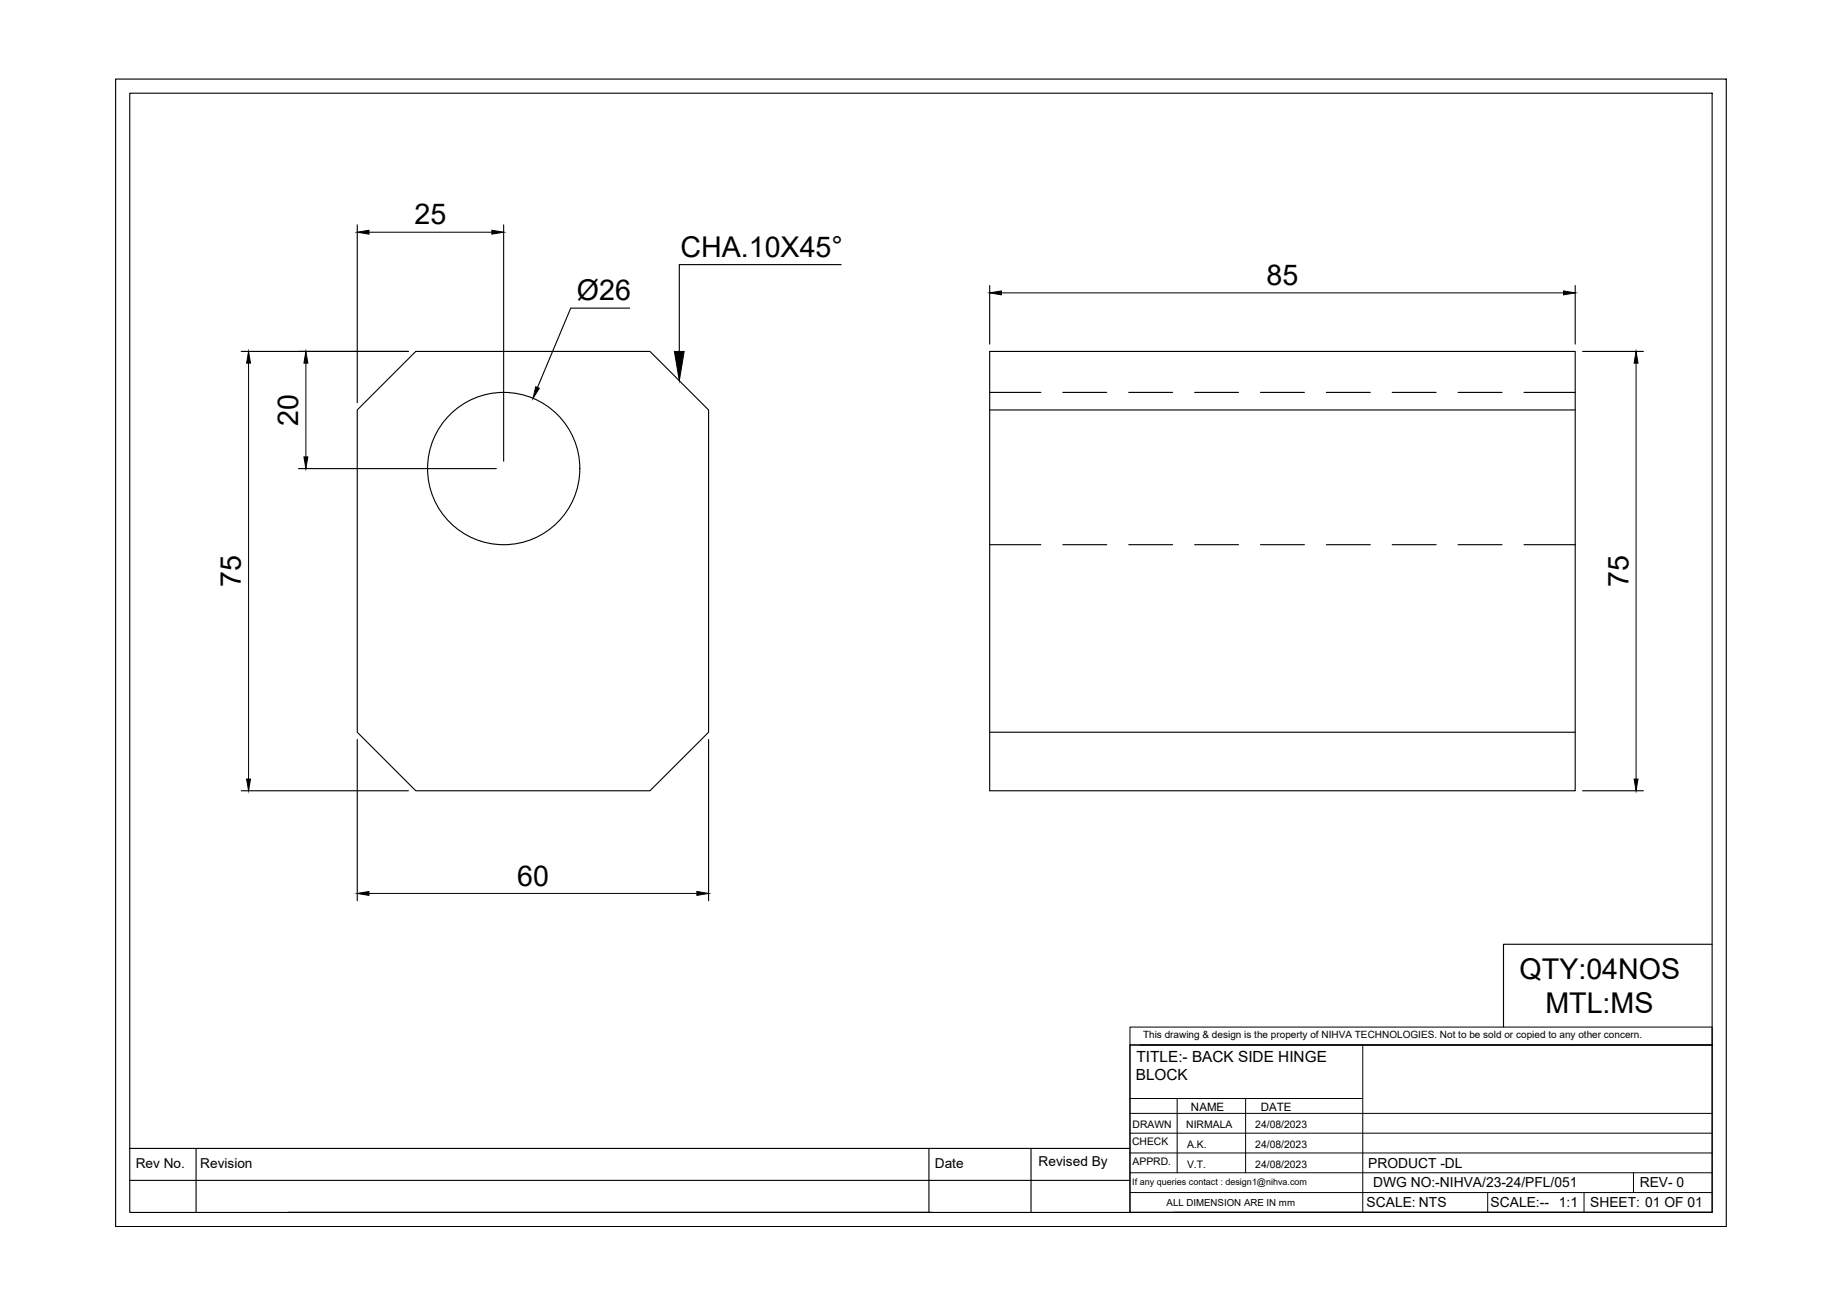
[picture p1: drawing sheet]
<svg xmlns="http://www.w3.org/2000/svg" width="420mm" height="297mm" viewBox="0 0 420 297" stroke-linecap="round" stroke-linejoin="round" font-family="sans-serif">
<!-- layer: 0 -->
<g fill="none" stroke="#000" stroke-width=".25">
<path d="M26.3 18h367v261.4h-367zM29.6 21.2h360.5v255h-360.5zM81.4 51.2v40.5M114.8 51.2v53.9M143.5 70.2h-13.5l-7.5 18.1M191.7 60.3h-36.9v19.8M225.5 65v13.4M358.9 65v13.4M55 80.1h38.1M94.7 80.1h53.4l13.4 13.3v73.4l-13.4 13.3h-53.4l-13.3-13.3v-73.4zM225.5 80.1h133.4v100h-133.4zM225.5 89.4h11.7"/>
<path d="M225.5 93.4h133.4M242.2 89.4h10M257.2 89.4h10M272.2 89.4h10M287.2 89.4h10M302.2 89.4h10M317.2 89.4h10M332.2 89.4h10M347.3 89.4h11.6M360.6 80.1h13.9M68 106.7h45.1M225.5 124.1h11.7"/>
<path d="M242.2 124.1h10M257.2 124.1h10M272.2 124.1h10M287.2 124.1h10M302.2 124.1h10M317.2 124.1h10M332.2 124.1h10M347.3 124.1h11.6M81.4 168.4v36.8M161.5 168.4v36.8M225.5 166.8h133.4M55 180.1h38.1"/>
<path d="M360.6 180.1h13.9M390.1 215.1h-47.5v18.9M257.5 238h132.6v38.2h-132.6zM29.6 268.9h227.9M29.6 261.6h227.9M44.7 261.6v14.6M65.6 276.2h146.7M211.7 261.6v14.6M234.9 261.6v14.6M267.5 276.2h122.6"/>
<circle cx="114.8" cy="106.7" r="17.3"/>
</g>
<g fill="none" stroke="#000" stroke-width=".23">
<path d="M84.1 52.9h28M228.2 66.7h128M56.6 82.7v94.8M69.7 82.7v21.4M372.8 82.7v94.8M84.1 203.5h74.7M257.5 234h132.6v4h-132.6zM257.5 238v38.2M259.7 238h130.4M310.5 238v38.2M257.5 258.1h132.6M257.5 253.6h132.6"/>
<path d="M257.5 250.2h53M268.2 250.2v16.9M283.8 250.2v16.9M257.5 267.1h132.6M257.5 262.6h132.6M257.5 271.7h132.6M339 271.7v4.5M360.9 271.7v4.5M372.2 267.1v4.6"/>
</g>
<g fill="#000" stroke="#000" stroke-width=".23">
<path d="M81.4 52.9l2.7-.4v.8zM112.1 52.5l2.7 .4-2.7 .4zM225.5 66.7l2.7-.4v.9zM356.2 66.3l2.7 .4-2.7 .5zM56.6 80.1l.5 2.6h-.9zM69.7 80.1l.4 2.6h-.8zM122.1 88.1l.8 .4-1.5 2.2zM153.7 80.1h2.2l-1.1 6.6zM372.8 80.1l.4 2.6h-.9zM69.3 104.1h.8l-.4 2.6zM56.2 177.5h.9l-.5 2.6zM372.3 177.5h.9l-.4 2.6z"/>
<path d="M81.4 203.5l2.7-.4v.9zM158.8 203.1l2.7 .4-2.7 .5z"/>
</g>
<g font-size="6.5">
<text x="94.5" y="51.1">25</text>
<text x="155" y="58.6">CHA.10X45°</text>
<text x="288.6" y="65">85</text>
<text x="131.4" y="68.2">Ø26</text>
<text x="67.9" y="97" transform="rotate(-90 67.9 97)">20</text>
<text x="54.9" y="133.8" transform="rotate(-90 54.9 133.8)">75</text>
<text x="371" y="133.8" transform="rotate(-90 371 133.8)">75</text>
<text x="117.8" y="201.8">60</text>
<text x="346.2" y="223">QTY:04NOS</text>
<text x="352.1" y="230.8">MTL:MS</text>
</g>
<g font-size="3.5">
<text x="259" y="241.9">TITLE:- BACK SIDE HINGE</text>
<text x="258.8" y="246.1">BLOCK</text>
</g>
<g font-size="3.2">
<text x="311.7" y="266">PRODUCT -DL</text>
<text x="311.4" y="275">SCALE: NTS</text>
<text x="312.9" y="270.5">DWG NO:-NIHVA/23-24/PFL/051</text>
<text x="339.6" y="275">SCALE:--</text>
<text x="355.2" y="275">1:1</text>
<text x="362.3" y="275">SHEET: 01 OF 01</text>
<text x="373.6" y="270.4">REV- 0</text>
</g>
<g font-size="3.1">
<text x="30.9" y="266">Rev No.</text>
<text x="45.6" y="266">Revision</text>
<text x="213" y="266">Date</text>
<text x="236.7" y="265.6">Revised By</text>
</g>
<g font-size="2.6">
<text x="271.4" y="253">NAME</text>
<text x="287.3" y="253.1">DATE</text>
</g>
<g font-size="2.4">
<text x="258.1" y="256.9">DRAWN</text>
<text x="270.3" y="257">NIRMALA</text>
<text x="286" y="257">24/08/2023</text>
<text x="258" y="260.8">CHECK</text>
<text x="270.5" y="261.5">A.K.</text>
<text x="286" y="261.5">24/08/2023</text>
<text x="258.1" y="265.3">APPRD.</text>
<text x="270.5" y="266">V.T.</text>
<text x="286" y="266">24/08/2023</text>
</g>
<text font-size="2.3" x="260.4" y="236.5">This drawing &amp; design is the property of NIHVA TECHNOLOGIES. Not to be sold or copied to any other concern.</text>
<text font-size="2.2" x="265.8" y="274.7">ALL DIMENSION ARE IN mm</text>
<text font-size="2.1" x="258" y="270">If any queries contact : design1@nihva.com</text>
</svg>
